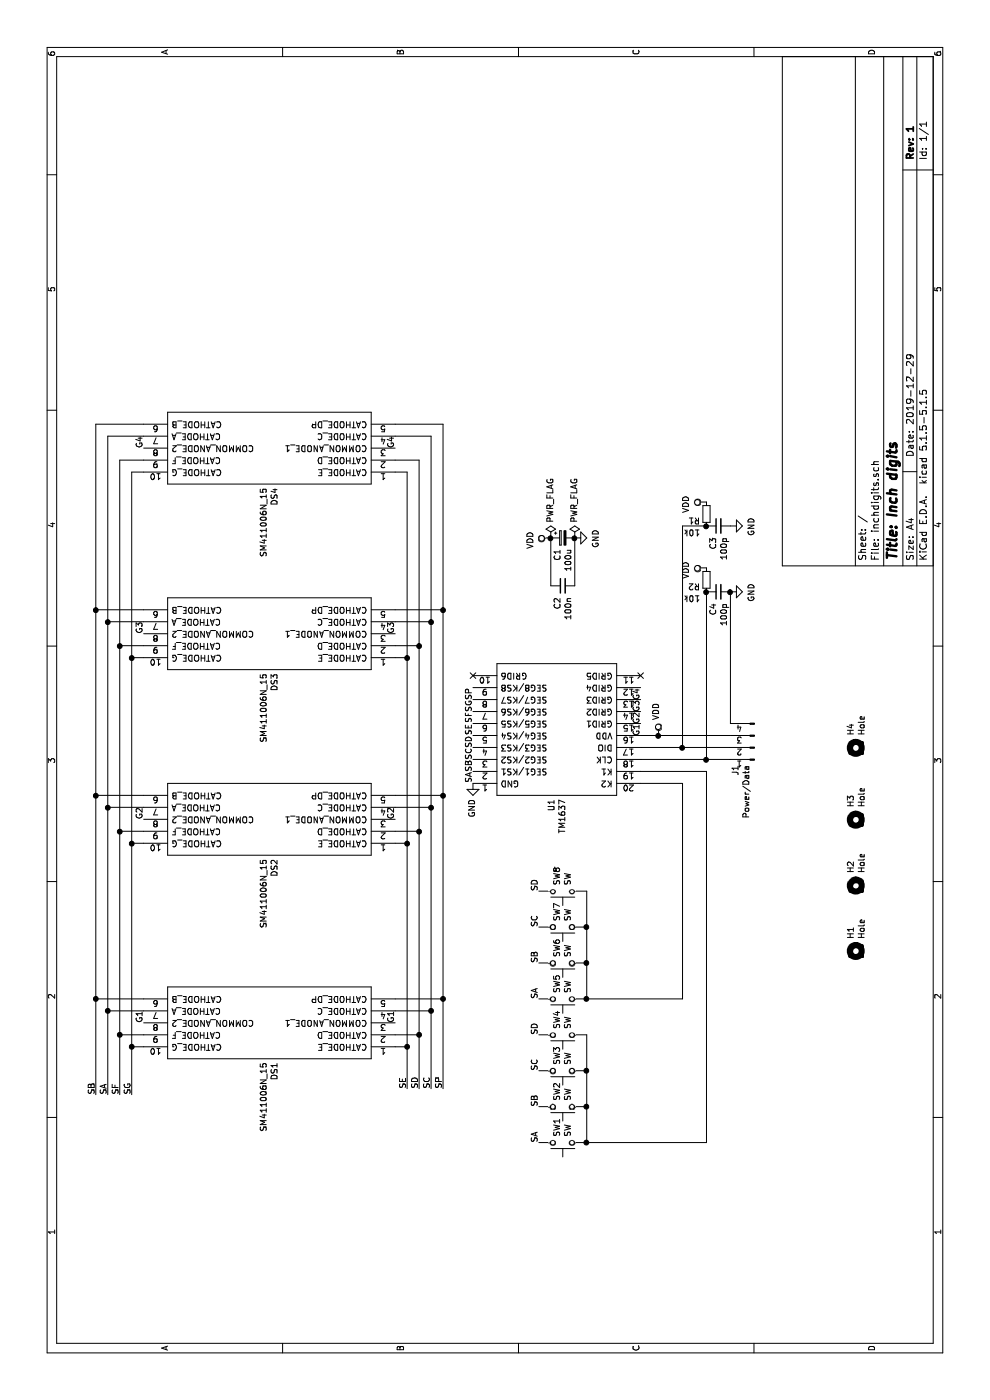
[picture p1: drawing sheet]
EESchema Schematic File Version 4
EELAYER 30 0
EELAYER END
$Descr A4 11693 8268
encoding utf-8
Sheet 1 1
Title "Inch digits"
Date "2019-12-29"
Rev "1"
Comp ""
Comment1 ""
Comment2 ""
Comment3 ""
Comment4 ""
$EndDescr
$Comp
L Ken:SM411006N_15 DS4
U 1 1
P 7750 3300
F 0 "DS4" V 8754 3428 50  0000 L CNN
F 1 "SM411006N_15" V 8845 3428 50  0000 L CNN
F 2 "Ken:DIPS3048W51P254L2400H1075Q10N" H 9700 3400 50  0001 L CNN
F 3 "https://datasheet.lcsc.com/szlcsc/Wuxi-ARK-Tech-Elec-SM411006N-15_C252204.pdf" H 9700 3300 50  0001 L CNN
F 4 "Led Segment Display 1 1\\'\\'(25.4mm) Common Anode Red Through Hole RoHS" H 9700 3200 50  0001 L CNN "Description"
F 5 "10.75" H 9700 3100 50  0001 L CNN "Height"
F 6 "Wuxi ARK Tech Elec" H 9700 2800 50  0001 L CNN "Manufacturer_Name"
F 7 "SM411006N/15" H 9700 2700 50  0001 L CNN "Manufacturer_Part_Number"
	1    7750 3300
	0    -1   -1   0   
$EndComp
$Comp
L Ken:SM411006N_15 DS3
U 1 1
P 6200 3300
F 0 "DS3" V 7204 3428 50  0000 L CNN
F 1 "SM411006N_15" V 7295 3428 50  0000 L CNN
F 2 "Ken:DIPS3048W51P254L2400H1075Q10N" H 8150 3400 50  0001 L CNN
F 3 "https://datasheet.lcsc.com/szlcsc/Wuxi-ARK-Tech-Elec-SM411006N-15_C252204.pdf" H 8150 3300 50  0001 L CNN
F 4 "Led Segment Display 1 1\\'\\'(25.4mm) Common Anode Red Through Hole RoHS" H 8150 3200 50  0001 L CNN "Description"
F 5 "10.75" H 8150 3100 50  0001 L CNN "Height"
F 6 "Wuxi ARK Tech Elec" H 8150 2800 50  0001 L CNN "Manufacturer_Name"
F 7 "SM411006N/15" H 8150 2700 50  0001 L CNN "Manufacturer_Part_Number"
	1    6200 3300
	0    -1   -1   0   
$EndComp
$Comp
L Ken:SM411006N_15 DS2
U 1 1
P 4650 3300
F 0 "DS2" V 5654 3428 50  0000 L CNN
F 1 "SM411006N_15" V 5745 3428 50  0000 L CNN
F 2 "Ken:DIPS3048W51P254L2400H1075Q10N" H 6600 3400 50  0001 L CNN
F 3 "https://datasheet.lcsc.com/szlcsc/Wuxi-ARK-Tech-Elec-SM411006N-15_C252204.pdf" H 6600 3300 50  0001 L CNN
F 4 "Led Segment Display 1 1\\'\\'(25.4mm) Common Anode Red Through Hole RoHS" H 6600 3200 50  0001 L CNN "Description"
F 5 "10.75" H 6600 3100 50  0001 L CNN "Height"
F 6 "Wuxi ARK Tech Elec" H 6600 2800 50  0001 L CNN "Manufacturer_Name"
F 7 "SM411006N/15" H 6600 2700 50  0001 L CNN "Manufacturer_Part_Number"
	1    4650 3300
	0    -1   -1   0   
$EndComp
$Comp
L Ken:SM411006N_15 DS1
U 1 1
P 2950 3300
F 0 "DS1" V 3954 3428 50  0000 L CNN
F 1 "SM411006N_15" V 4045 3428 50  0000 L CNN
F 2 "Ken:DIPS3048W51P254L2400H1075Q10N" H 4900 3400 50  0001 L CNN
F 3 "https://datasheet.lcsc.com/szlcsc/Wuxi-ARK-Tech-Elec-SM411006N-15_C252204.pdf" H 4900 3300 50  0001 L CNN
F 4 "Led Segment Display 1 1\\'\\'(25.4mm) Common Anode Red Through Hole RoHS" H 4900 3200 50  0001 L CNN "Description"
F 5 "10.75" H 4900 3100 50  0001 L CNN "Height"
F 6 "Wuxi ARK Tech Elec" H 4900 2800 50  0001 L CNN "Manufacturer_Name"
F 7 "SM411006N/15" H 4900 2700 50  0001 L CNN "Manufacturer_Part_Number"
	1    2950 3300
	0    -1   -1   0   
$EndComp
Text Label 3150 3300 0    50   ~ 0
G1
Text Label 3150 1200 0    50   ~ 0
G1
Text Label 4850 1200 0    50   ~ 0
G2
Text Label 4850 3300 0    50   ~ 0
G2
Text Label 6400 1200 0    50   ~ 0
G3
Text Label 6400 3300 0    50   ~ 0
G3
Text Label 7950 1200 0    50   ~ 0
G4
Text Label 7950 3300 0    50   ~ 0
G4
Wire Wire Line
	7750 1200 7750 1100
Wire Wire Line
	7750 1100 6200 1100
Wire Wire Line
	7850 1200 7850 1000
Wire Wire Line
	7850 1000 6300 1000
Wire Wire Line
	8050 1200 8050 900 
Wire Wire Line
	8050 900  6500 900 
Wire Wire Line
	8150 1200 8150 800 
Wire Wire Line
	8150 800  6600 800 
Wire Wire Line
	7750 3300 7750 3400
Wire Wire Line
	7750 3400 6200 3400
Wire Wire Line
	7850 3300 7850 3500
Wire Wire Line
	7850 3500 6300 3500
Wire Wire Line
	8050 3300 8050 3600
Wire Wire Line
	8050 3600 6500 3600
Wire Wire Line
	8150 3300 8150 3700
Wire Wire Line
	8150 3700 6600 3700
Text Label 2550 800  0    50   ~ 0
SB
Text Label 2550 900  0    50   ~ 0
SA
Text Label 2550 1000 0    50   ~ 0
SF
Text Label 2550 1100 0    50   ~ 0
SG
Wire Wire Line
	2950 1200 2950 1100
Connection ~ 2950 1100
Wire Wire Line
	2950 1100 2550 1100
Wire Wire Line
	4650 1200 4650 1100
Connection ~ 4650 1100
Wire Wire Line
	4650 1100 2950 1100
Wire Wire Line
	6200 1200 6200 1100
Connection ~ 6200 1100
Wire Wire Line
	6200 1100 4650 1100
Wire Wire Line
	6300 1200 6300 1000
Connection ~ 6300 1000
Wire Wire Line
	6300 1000 4750 1000
Wire Wire Line
	4750 1200 4750 1000
Connection ~ 4750 1000
Wire Wire Line
	4750 1000 3050 1000
Wire Wire Line
	3050 1200 3050 1000
Connection ~ 3050 1000
Wire Wire Line
	3050 1000 2550 1000
Wire Wire Line
	3250 1200 3250 900 
Connection ~ 3250 900 
Wire Wire Line
	3250 900  2550 900 
Wire Wire Line
	4950 1200 4950 900 
Connection ~ 4950 900 
Wire Wire Line
	4950 900  3250 900 
Wire Wire Line
	6500 1200 6500 900 
Connection ~ 6500 900 
Wire Wire Line
	6500 900  4950 900 
Wire Wire Line
	6600 1200 6600 800 
Connection ~ 6600 800 
Wire Wire Line
	6600 800  5050 800 
Wire Wire Line
	5050 1200 5050 800 
Connection ~ 5050 800 
Wire Wire Line
	5050 800  3350 800 
Wire Wire Line
	3350 1200 3350 800 
Connection ~ 3350 800 
Wire Wire Line
	3350 800  2550 800 
Wire Wire Line
	2950 3300 2950 3400
Connection ~ 2950 3400
Wire Wire Line
	2950 3400 2600 3400
Wire Wire Line
	3050 3300 3050 3500
Connection ~ 3050 3500
Wire Wire Line
	3050 3500 2600 3500
Wire Wire Line
	3250 3300 3250 3600
Connection ~ 3250 3600
Wire Wire Line
	3250 3600 2600 3600
Wire Wire Line
	3350 3700 3350 3300
Connection ~ 3350 3700
Wire Wire Line
	3350 3700 2600 3700
Wire Wire Line
	4650 3300 4650 3400
Connection ~ 4650 3400
Wire Wire Line
	4650 3400 2950 3400
Wire Wire Line
	4750 3300 4750 3500
Connection ~ 4750 3500
Wire Wire Line
	4750 3500 3050 3500
Wire Wire Line
	4950 3300 4950 3600
Connection ~ 4950 3600
Wire Wire Line
	4950 3600 3250 3600
Wire Wire Line
	5050 3300 5050 3700
Connection ~ 5050 3700
Wire Wire Line
	5050 3700 3350 3700
Wire Wire Line
	6200 3300 6200 3400
Connection ~ 6200 3400
Wire Wire Line
	6200 3400 4650 3400
Wire Wire Line
	6300 3300 6300 3500
Connection ~ 6300 3500
Wire Wire Line
	6300 3500 4750 3500
Wire Wire Line
	6500 3300 6500 3600
Connection ~ 6500 3600
Wire Wire Line
	6500 3600 4950 3600
Wire Wire Line
	6600 3300 6600 3700
Connection ~ 6600 3700
Wire Wire Line
	6600 3700 5050 3700
Text Label 2600 3400 0    50   ~ 0
SE
Text Label 2600 3500 0    50   ~ 0
SD
Text Label 2600 3600 0    50   ~ 0
SC
Text Label 2600 3700 0    50   ~ 0
SP
$Comp
L Mechanical:MountingHole H4
U 1 1
P 5450 7150
F 0 "H4" H 5550 7196 50  0000 L CNN
F 1 "Hole" H 5550 7105 50  0000 L CNN
F 2 "MountingHole:MountingHole_3.5mm_Pad" H 5450 7150 50  0001 C CNN
F 3 "~" H 5450 7150 50  0001 C CNN
	1    5450 7150
	1    0    0    -1  
$EndComp
$Comp
L Mechanical:MountingHole H3
U 1 1
P 4850 7150
F 0 "H3" H 4950 7196 50  0000 L CNN
F 1 "Hole" H 4950 7105 50  0000 L CNN
F 2 "MountingHole:MountingHole_3.5mm_Pad" H 4850 7150 50  0001 C CNN
F 3 "~" H 4850 7150 50  0001 C CNN
	1    4850 7150
	1    0    0    -1  
$EndComp
$Comp
L Mechanical:MountingHole H2
U 1 1
P 4300 7150
F 0 "H2" H 4400 7196 50  0000 L CNN
F 1 "Hole" H 4400 7105 50  0000 L CNN
F 2 "MountingHole:MountingHole_3.5mm_Pad" H 4300 7150 50  0001 C CNN
F 3 "~" H 4300 7150 50  0001 C CNN
	1    4300 7150
	1    0    0    -1  
$EndComp
$Comp
L Mechanical:MountingHole H1
U 1 1
P 3750 7150
F 0 "H1" H 3850 7196 50  0000 L CNN
F 1 "Hole" H 3850 7105 50  0000 L CNN
F 2 "MountingHole:MountingHole_3.5mm_Pad" H 3750 7150 50  0001 C CNN
F 3 "~" H 3750 7150 50  0001 C CNN
	1    3750 7150
	1    0    0    -1  
$EndComp
Wire Wire Line
	5150 5350 5150 5700
Wire Wire Line
	5250 5350 5250 5900
Wire Wire Line
	5350 6100 5350 5900
Wire Wire Line
	5450 6100 5450 5700
Wire Wire Line
	5550 6100 5550 5500
Connection ~ 6750 6100
Wire Wire Line
	6750 6100 5650 6100
Connection ~ 5550 5500
Connection ~ 5450 5700
Connection ~ 5350 5900
$Comp
L Connector:Conn_01x04_Male J1
U 1 1
P 5450 6300
F 0 "J1" V 5604 6444 50  0000 L CNN
F 1 "Power/Data" V 5513 6444 50  0000 L CNN
F 2 "Connector_PinHeader_2.54mm:PinHeader_1x04_P2.54mm_Horizontal" H 5450 6300 50  0001 C CNN
F 3 "~" H 5450 6300 50  0001 C CNN
	1    5450 6300
	0    -1   -1   0   
$EndComp
Text Label 5850 3950 2    50   ~ 0
SG
Text Label 5950 3950 2    50   ~ 0
SP
Text Label 5750 3950 2    50   ~ 0
SF
Text Label 5650 3950 2    50   ~ 0
SE
Text Label 5550 3950 2    50   ~ 0
SD
Text Label 5450 3950 2    50   ~ 0
SC
Text Label 5350 3950 2    50   ~ 0
SB
Text Label 5250 3950 2    50   ~ 0
SA
$Comp
L power:GND #PWR01
U 1 1
P 5150 3950
F 0 "#PWR01" H 5150 3700 50  0001 C CNN
F 1 "GND" V 5155 3822 50  0000 R CNN
F 2 "" H 5150 3950 50  0001 C CNN
F 3 "" H 5150 3950 50  0001 C CNN
	1    5150 3950
	0    1    -1   0   
$EndComp
$Comp
L power:VDD #PWR04
U 1 1
P 5550 5500
F 0 "#PWR04" H 5550 5350 50  0001 C CNN
F 1 "VDD" V 5568 5627 50  0000 L CNN
F 2 "" H 5550 5500 50  0001 C CNN
F 3 "" H 5550 5500 50  0001 C CNN
	1    5550 5500
	0    1    -1   0   
$EndComp
Wire Wire Line
	5550 5350 5550 5500
Wire Wire Line
	5450 5350 5450 5700
$Comp
L power:PWR_FLAG #FLG01
U 1 1
P 7200 4600
F 0 "#FLG01" H 7200 4675 50  0001 C CNN
F 1 "PWR_FLAG" V 7200 4727 50  0000 L CNN
F 2 "" H 7200 4600 50  0001 C CNN
F 3 "~" H 7200 4600 50  0001 C CNN
	1    7200 4600
	0    1    -1   0   
$EndComp
$Comp
L power:PWR_FLAG #FLG02
U 1 1
P 7200 4800
F 0 "#FLG02" H 7200 4875 50  0001 C CNN
F 1 "PWR_FLAG" V 7200 4927 50  0000 L CNN
F 2 "" H 7200 4800 50  0001 C CNN
F 3 "~" H 7200 4800 50  0001 C CNN
	1    7200 4800
	0    1    -1   0   
$EndComp
Connection ~ 7200 4600
$Comp
L power:VDD #PWR02
U 1 1
P 7200 4600
F 0 "#PWR02" H 7200 4450 50  0001 C CNN
F 1 "VDD" H 7217 4773 50  0000 C CNN
F 2 "" H 7200 4600 50  0001 C CNN
F 3 "" H 7200 4600 50  0001 C CNN
	1    7200 4600
	-1   0    0    -1  
$EndComp
Connection ~ 7200 4800
$Comp
L power:GND #PWR03
U 1 1
P 7200 4800
F 0 "#PWR03" H 7200 4550 50  0001 C CNN
F 1 "GND" H 7205 4627 50  0000 C CNN
F 2 "" H 7200 4800 50  0001 C CNN
F 3 "" H 7200 4800 50  0001 C CNN
	1    7200 4800
	-1   0    0    -1  
$EndComp
Wire Wire Line
	7200 4800 6800 4800
Wire Wire Line
	7200 4600 6800 4600
Connection ~ 7300 5900
Wire Wire Line
	7300 5700 7300 5900
Wire Wire Line
	5450 5700 7300 5700
Connection ~ 6750 5900
Wire Wire Line
	5350 5900 6750 5900
Wire Wire Line
	5350 5350 5350 5900
$Comp
L power:VDD #PWR06
U 1 1
P 6950 5900
F 0 "#PWR06" H 6950 5750 50  0001 C CNN
F 1 "VDD" H 6967 6073 50  0000 C CNN
F 2 "" H 6950 5900 50  0001 C CNN
F 3 "" H 6950 5900 50  0001 C CNN
	1    6950 5900
	-1   0    0    -1  
$EndComp
$Comp
L power:VDD #PWR05
U 1 1
P 7500 5900
F 0 "#PWR05" H 7500 5750 50  0001 C CNN
F 1 "VDD" H 7517 6073 50  0000 C CNN
F 2 "" H 7500 5900 50  0001 C CNN
F 3 "" H 7500 5900 50  0001 C CNN
	1    7500 5900
	-1   0    0    -1  
$EndComp
$Comp
L power:GND #PWR08
U 1 1
P 6750 6100
F 0 "#PWR08" H 6750 5850 50  0001 C CNN
F 1 "GND" H 6755 5927 50  0000 C CNN
F 2 "" H 6750 6100 50  0001 C CNN
F 3 "" H 6750 6100 50  0001 C CNN
	1    6750 6100
	-1   0    0    -1  
$EndComp
$Comp
L power:GND #PWR07
U 1 1
P 7300 6100
F 0 "#PWR07" H 7300 5850 50  0001 C CNN
F 1 "GND" H 7305 5927 50  0000 C CNN
F 2 "" H 7300 6100 50  0001 C CNN
F 3 "" H 7300 6100 50  0001 C CNN
	1    7300 6100
	-1   0    0    -1  
$EndComp
$Comp
L Device:C_Small C4
U 1 1
P 6750 6000
F 0 "C4" H 6842 6046 50  0000 L CNN
F 1 "100p" H 6842 5955 50  0000 L CNN
F 2 "Capacitor_SMD:C_0805_2012Metric_Pad1.15x1.40mm_HandSolder" H 6750 6000 50  0001 C CNN
F 3 "~" H 6750 6000 50  0001 C CNN
	1    6750 6000
	-1   0    0    -1  
$EndComp
$Comp
L Device:C_Small C3
U 1 1
P 7300 6000
F 0 "C3" H 7392 6046 50  0000 L CNN
F 1 "100p" H 7392 5955 50  0000 L CNN
F 2 "Capacitor_SMD:C_0805_2012Metric_Pad1.15x1.40mm_HandSolder" H 7300 6000 50  0001 C CNN
F 3 "~" H 7300 6000 50  0001 C CNN
	1    7300 6000
	-1   0    0    -1  
$EndComp
$Comp
L Device:R_Small R2
U 1 1
P 6850 5900
F 0 "R2" H 6900 5850 50  0000 L CNN
F 1 "10k" H 6900 5750 50  0000 L CNN
F 2 "Resistor_SMD:R_0805_2012Metric_Pad1.15x1.40mm_HandSolder" H 6850 5900 50  0001 C CNN
F 3 "~" H 6850 5900 50  0001 C CNN
	1    6850 5900
	0    1    -1   0   
$EndComp
$Comp
L Device:R_Small R1
U 1 1
P 7400 5900
F 0 "R1" H 7450 5850 50  0000 L CNN
F 1 "10k" H 7450 5750 50  0000 L CNN
F 2 "Resistor_SMD:R_0805_2012Metric_Pad1.15x1.40mm_HandSolder" H 7400 5900 50  0001 C CNN
F 3 "~" H 7400 5900 50  0001 C CNN
	1    7400 5900
	0    1    -1   0   
$EndComp
$Comp
L Ken:TM1637 U1
U 1 1
P 5150 3950
F 0 "U1" V 5804 4078 50  0000 L CNN
F 1 "TM1637" V 5895 4078 50  0000 L CNN
F 2 "Package_SO:SO-20_12.8x7.5mm_P1.27mm" H 6400 4050 50  0001 L CNN
F 3 "http://www.titanmec.com/index.php/en/project/download/id/302.html" H 6400 3950 50  0001 L CNN
F 4 "LED Drive Control Special Circuit" H 6400 3850 50  0001 L CNN "Description"
F 5 "4.31" H 6400 3750 50  0001 L CNN "Height"
F 6 "TITAN MICRO ELECTRONICS" H 6400 3450 50  0001 L CNN "Manufacturer_Name"
F 7 "TM1637" H 6400 3350 50  0001 L CNN "Manufacturer_Part_Number"
	1    5150 3950
	0    -1   1    0   
$EndComp
Text Label 5650 5350 2    50   ~ 0
G1
Text Label 5750 5350 2    50   ~ 0
G2
Text Label 5850 5350 2    50   ~ 0
G3
Text Label 5950 5350 2    50   ~ 0
G4
NoConn ~ 6050 5350
NoConn ~ 6050 3950
$Comp
L Device:C_Small C2
U 1 1
P 6800 4700
F 0 "C2" H 6892 4746 50  0000 L CNN
F 1 "100n" H 6892 4655 50  0000 L CNN
F 2 "Capacitor_THT:C_Rect_L7.0mm_W2.5mm_P5.00mm" H 6800 4700 50  0001 C CNN
F 3 "~" H 6800 4700 50  0001 C CNN
	1    6800 4700
	-1   0    0    -1  
$EndComp
$Comp
L Device:CP_Small C1
U 1 1
P 7200 4700
F 0 "C1" H 7288 4746 50  0000 L CNN
F 1 "100u" H 7288 4655 50  0000 L CNN
F 2 "Capacitor_THT:C_Radial_D8.0mm_H11.5mm_P3.50mm" H 7200 4700 50  0001 C CNN
F 3 "~" H 7200 4700 50  0001 C CNN
	1    7200 4700
	-1   0    0    -1  
$EndComp
$Comp
L Switch:SW_Push SW1
U 1 1
P 2150 4700
F 0 "SW1" V 2196 4652 50  0000 R CNN
F 1 "SW" V 2105 4652 50  0000 R CNN
F 2 "Button_Switch_THT:SW_PUSH_6mm_H5mm" H 2150 4900 50  0001 C CNN
F 3 "~" H 2150 4900 50  0001 C CNN
	1    2150 4700
	0    -1   -1   0   
$EndComp
$Comp
L Switch:SW_Push SW2
U 1 1
P 2450 4700
F 0 "SW2" V 2496 4652 50  0000 R CNN
F 1 "SW" V 2405 4652 50  0000 R CNN
F 2 "Button_Switch_THT:SW_PUSH_6mm_H5mm" H 2450 4900 50  0001 C CNN
F 3 "~" H 2450 4900 50  0001 C CNN
	1    2450 4700
	0    -1   -1   0   
$EndComp
$Comp
L Switch:SW_Push SW3
U 1 1
P 2750 4700
F 0 "SW3" V 2796 4652 50  0000 R CNN
F 1 "SW" V 2705 4652 50  0000 R CNN
F 2 "Button_Switch_THT:SW_PUSH_6mm_H5mm" H 2750 4900 50  0001 C CNN
F 3 "~" H 2750 4900 50  0001 C CNN
	1    2750 4700
	0    -1   -1   0   
$EndComp
$Comp
L Switch:SW_Push SW4
U 1 1
P 3050 4700
F 0 "SW4" V 3096 4652 50  0000 R CNN
F 1 "SW" V 3005 4652 50  0000 R CNN
F 2 "Button_Switch_THT:SW_PUSH_6mm_H5mm" H 3050 4900 50  0001 C CNN
F 3 "~" H 3050 4900 50  0001 C CNN
	1    3050 4700
	0    -1   -1   0   
$EndComp
$Comp
L Switch:SW_Push SW5
U 1 1
P 3350 4700
F 0 "SW5" V 3396 4652 50  0000 R CNN
F 1 "SW" V 3305 4652 50  0000 R CNN
F 2 "Button_Switch_THT:SW_PUSH_6mm_H5mm" H 3350 4900 50  0001 C CNN
F 3 "~" H 3350 4900 50  0001 C CNN
	1    3350 4700
	0    -1   -1   0   
$EndComp
$Comp
L Switch:SW_Push SW6
U 1 1
P 3650 4700
F 0 "SW6" V 3696 4652 50  0000 R CNN
F 1 "SW" V 3605 4652 50  0000 R CNN
F 2 "Button_Switch_THT:SW_PUSH_6mm_H5mm" H 3650 4900 50  0001 C CNN
F 3 "~" H 3650 4900 50  0001 C CNN
	1    3650 4700
	0    -1   -1   0   
$EndComp
$Comp
L Switch:SW_Push SW7
U 1 1
P 3950 4700
F 0 "SW7" V 3996 4652 50  0000 R CNN
F 1 "SW" V 3905 4652 50  0000 R CNN
F 2 "Button_Switch_THT:SW_PUSH_6mm_H5mm" H 3950 4900 50  0001 C CNN
F 3 "~" H 3950 4900 50  0001 C CNN
	1    3950 4700
	0    -1   -1   0   
$EndComp
$Comp
L Switch:SW_Push SW8
U 1 1
P 4250 4700
F 0 "SW8" V 4296 4652 50  0000 R CNN
F 1 "SW" V 4205 4652 50  0000 R CNN
F 2 "Button_Switch_THT:SW_PUSH_6mm_H5mm" H 4250 4900 50  0001 C CNN
F 3 "~" H 4250 4900 50  0001 C CNN
	1    4250 4700
	0    -1   -1   0   
$EndComp
Wire Wire Line
	2150 4900 2450 4900
Connection ~ 2450 4900
Wire Wire Line
	2450 4900 2750 4900
Connection ~ 2750 4900
Wire Wire Line
	2750 4900 3050 4900
Wire Wire Line
	2150 5900 2150 4900
Connection ~ 2150 4900
Wire Wire Line
	3350 5700 3350 4900
Wire Wire Line
	3350 4900 3650 4900
Connection ~ 3350 4900
Connection ~ 3650 4900
Wire Wire Line
	3650 4900 3950 4900
Connection ~ 3950 4900
Wire Wire Line
	3950 4900 4250 4900
Text Label 2150 4500 0    50   ~ 0
SA
Text Label 2450 4500 0    50   ~ 0
SB
Text Label 2750 4500 0    50   ~ 0
SC
Text Label 3050 4500 0    50   ~ 0
SD
Text Label 3350 4500 0    50   ~ 0
SA
Text Label 3650 4500 0    50   ~ 0
SB
Text Label 3950 4500 0    50   ~ 0
SC
Text Label 4250 4500 0    50   ~ 0
SD
Wire Wire Line
	3350 5700 5150 5700
Wire Wire Line
	5250 5900 2150 5900
$EndSCHEMATC
